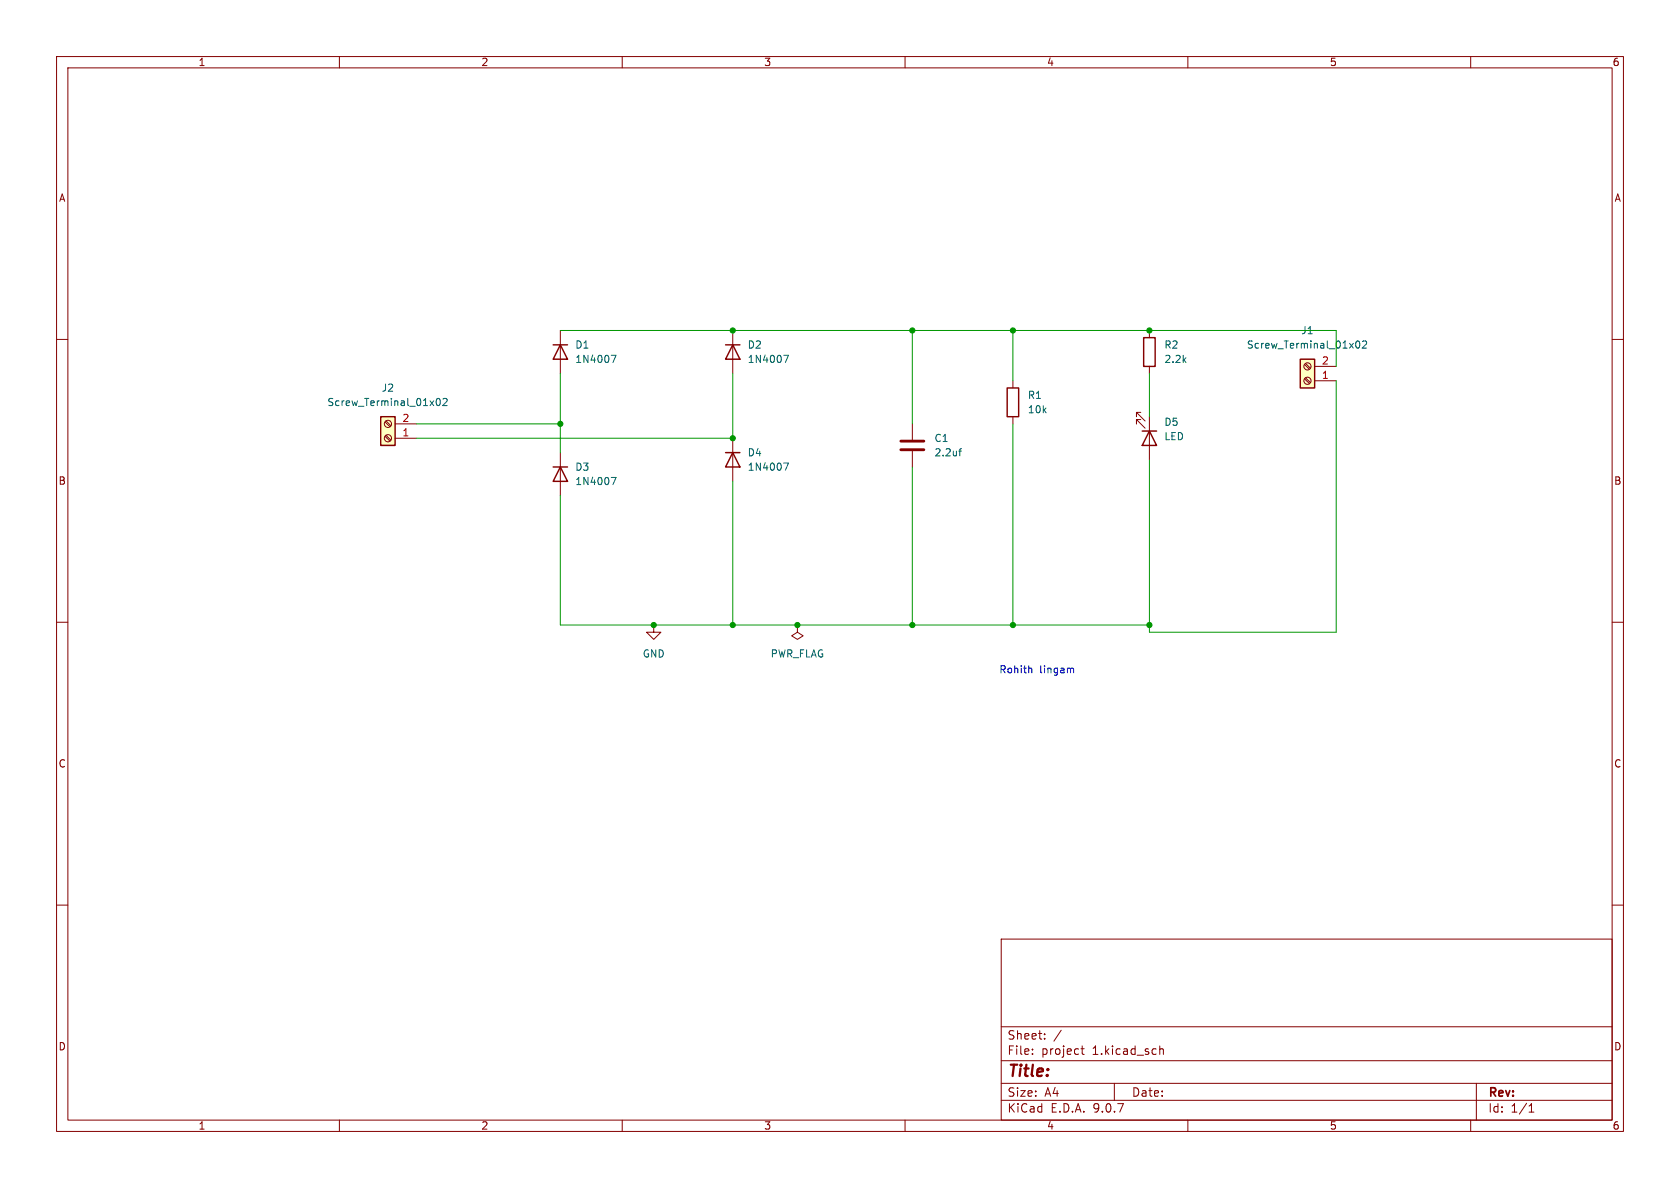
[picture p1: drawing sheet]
<svg xmlns="http://www.w3.org/2000/svg" width="297mm" height="210mm" viewBox="0 0 297 210" stroke-linecap="round" stroke-linejoin="round" font-family="sans-serif">
<g fill="none" stroke="#840000" stroke-width=".18">
<path d="M10 10h277v190h-277zM12 12h273v186h-273zM60 10v2M110 10v2M160 10v2M210 10v2M260 10v2M10 60h2M129.5 77.5v7.6M179.1 67.3v1.3M179.1 73.7v1.2M201.7 72.9h-.8v.8v-.8l1.5 1.5"/>
<path d="M201.7 74.2h-.8v.7v-.7l1.5 1.5M203.2 73.7v7.6M285 60h2M10 110h2M141 110.5v1.3l1 .6-1 .6-1-.6 1-.6M141 110.5h.1M285 110h2M10 160h2M177 166h108v32h-108zM285 160h2M60 198v2M110 198v2"/>
<path d="M160 198v2M177 194.5h108M177 191.5h108M177 187.5h108M177 181.5h108M182.5 186.3v.1M182.5 185.5v.1M184.7 183.6v.1M184.7 182.8v.1M187.6 182.1l-1.3 2M191.1 185.4h.6M191.3 184.9v1.3l.4 .2"/>
<path d="M197 191.5v3M205 185.5l.2-.1 .4 .1 .1 .9M205 184.9v1.5M210 198v2M260 198v2M261 191.5v6.5M270.3 196.6h.9M270.3 195.5l.4-.4v1.5"/>
</g>
<path d="M178.1 68.6h2v5.1h-2zM201.9 76.2h2.6M203.2 76.2l1.3 2.5h-2.6zM128.3 80h2.5M129.5 80l1.3 2.6h-2.5z" fill="none" stroke="#840000" stroke-width=".25"/>
<path d="M138.5 81.9h.9l-.6 1.2" fill="none" stroke="#006464" stroke-width=".18"/>
<path d="M229.9 63.5h2.5v5.1h-2.5z" fill="#ffffc2"/>
<path d="M202.2 59.7h2v5.1h-2zM97.8 61h2.5M99.1 61l1.2 2.5h-2.5zM128.3 61h2.5M129.5 61l1.3 2.5h-2.5zM229.9 63.5h2.5v5.1h-2.5z" fill="none" stroke="#840000" stroke-width=".25"/>
<g fill="none" stroke="#840000" stroke-width=".18">
<path d="M99.1 58.4v7.6M129.5 58.4v7.6M203.2 58.4v1.3M161.3 74.9v2.8M161.3 79.8v2.8M203.2 64.8v1.2M230.6 67l.9 .8M230.6 64.4l.9 .9M230.8 66.8l.9 .8M230.8 64.3l.9 .8M232.4 67.3h3.8M232.4 64.8h3.8"/>
<path d="M115.6 110.5v1.3h1.2l-1.2 1.2-1.3-1.2h1.3M115.6 110.5h.1"/>
<circle cx="231.1" cy="64.8" r=".63"/>
<circle cx="231.1" cy="67.3" r=".63"/>
</g>
<path d="M108.1 62.8h.8l-.5 1.3M138.5 62.8h.9l-.6 1.3M169.5 79.7h.5M170 79.3l-.3 .2v1.1M239.8 60.4l.2-.1a.68 .68 0 0 1 .4 .6 .68 .68 0 0 1-.4 .6l-.2-.1-.1-.3zM240.9 60.4l.5-.1 .2 .3-.8 .9h.8" fill="none" stroke="#006464" stroke-width=".18"/>
<path d="M159.3 78h4M159.3 79.5h4" fill="none" stroke="#840000" stroke-width=".51"/>
<path d="M67.3 73.7h2.5v5h-2.5z" fill="#ffffc2"/>
<path d="M67.3 73.7h2.5v5h-2.5zM97.8 82.6h2.5M99.1 82.6l1.2 2.5h-2.5z" fill="none" stroke="#840000" stroke-width=".25"/>
<g fill="none" stroke="#840000" stroke-width=".18">
<path d="M68.1 77.1l.8 .9M68.1 74.6l.8 .8M68.2 77l.9 .8M68.2 74.4l.9 .9M69.8 77.5h3.9M69.8 74.9h3.9M99.1 80v7.6"/>
<circle cx="68.6" cy="74.9" r=".63"/>
<circle cx="68.6" cy="77.5" r=".63"/>
</g>
<path d="M77.2 70.6l.2-.2a.68 .68 0 0 1 .4 .7 .68 .68 0 0 1-.4 .6l-.2-.1-.1-.4zM78.3 70.6l.5-.2 .2 .4-.7 .9h.7M108.1 84.4h.8l-.5 1.3" fill="none" stroke="#006464" stroke-width=".18"/>
<path d="M99.1 58.4h137.1v6.4M161.3 58.4v16.5M179.1 58.4v8.9M73.7 74.9h25.4M99.1 66v14M129.5 66v11.5h-55.8M179.1 74.9v35.6M203.2 66v7.7M236.2 67.3v44.5h-33v-30.5M99.1 87.6v22.9h104.1M129.5 85.1v25.4M161.3 82.6v27.9" fill="none" stroke="#009600" stroke-width=".18"/>
<path d="M182.1 118.1l.3 .2v.6M189.4 118.1l.4 .2v.6" fill="none" stroke="#0000c2" stroke-width=".18"/>
<g fill="#009600" stroke="#009600" stroke-width=".18">
<circle cx="161.3" cy="110.5" r=".46"/>
<circle cx="179.1" cy="110.5" r=".46"/>
<circle cx="203.2" cy="58.4" r=".46"/>
<circle cx="203.2" cy="110.5" r=".46"/>
<circle cx="161.3" cy="58.4" r=".46"/>
<circle cx="179.1" cy="58.4" r=".46"/>
<circle cx="115.6" cy="110.5" r=".46"/>
<circle cx="129.5" cy="58.4" r=".46"/>
<circle cx="129.5" cy="77.5" r=".46"/>
<circle cx="99.1" cy="74.9" r=".46"/>
<circle cx="141" cy="110.5" r=".46"/>
<circle cx="129.5" cy="110.5" r=".46"/>
</g>
<text font-size="2.8" fill="#840000" x="178" y="190.9">Title:</text>
<g font-size="2.1" fill="#840000">
<text x="178" y="184">Sheet:</text>
<text x="178" y="186.7">File:</text>
<text x="184.1" y="186.7">project</text>
<text x="193.2" y="186.7">1.kicad_sch</text>
<text x="178" y="196.9">KiCad</text>
<text x="178" y="194.1">Size:</text>
<text x="184.7" y="194.1">A4</text>
<text x="185.7" y="196.9">E.D.A.</text>
<text x="193.3" y="196.9">9.0.7</text>
<text x="200" y="194.1">Date:</text>
<text x="263" y="194.3">Rev:</text>
<text x="263" y="196.9">Id:</text>
<text x="267.1" y="196.9">1/1</text>
</g>
<g font-size="1.8" fill="#840000">
<text x="35" y="11.9">1</text>
<text x="85" y="11.9">2</text>
<text x="135" y="11.9">3</text>
<text x="185" y="11.9">4</text>
<text x="235" y="11.9">5</text>
<text x="285" y="11.9">6</text>
<text x="10.3" y="35.9">A</text>
<text x="285.3" y="35.9">A</text>
<text x="10.3" y="85.9">B</text>
<text x="285.3" y="85.9">B</text>
<text x="10.3" y="135.9">C</text>
<text x="285.3" y="135.9">C</text>
<text x="10.3" y="185.9">D</text>
<text x="285.3" y="185.9">D</text>
<text x="35" y="199.9">1</text>
<text x="85" y="199.9">2</text>
<text x="135" y="199.9">3</text>
<text x="185" y="199.9">4</text>
<text x="235" y="199.9">5</text>
<text x="285" y="199.9">6</text>
</g>
<g font-size="1.8" fill="#006464">
<text x="229.9" y="59.3">J1</text>
<text x="101.6" y="61.8">D1</text>
<text x="101.6" y="64.4">1N4007</text>
<text x="132.1" y="61.8">D2</text>
<text x="132.1" y="64.4">1N4007</text>
<text x="205.7" y="61.8">R2</text>
<text x="205.7" y="64.4">2.2k</text>
<text x="220.3" y="61.8">Screw_Terminal_01x02</text>
<text x="57.8" y="72">Screw_Terminal_01x02</text>
<text x="67.4" y="69.4">J2</text>
<text x="181.6" y="70.7">R1</text>
<text x="181.6" y="73.3">10k</text>
<text x="205.7" y="75.5">D5</text>
<text x="101.6" y="83.4">D3</text>
<text x="132.1" y="80.9">D4</text>
<text x="132.1" y="83.4">1N4007</text>
<text x="165.1" y="78.3">C1</text>
<text x="165.1" y="80.9">2.2uf</text>
<text x="205.7" y="78">LED</text>
<text x="101.6" y="86">1N4007</text>
<text x="113.5" y="116.4">GND</text>
<text x="136.2" y="116.4">PWR_FLAG</text>
</g>
<g font-size="1.8" fill="#a90000">
<text x="233.6" y="64.5">2</text>
<text x="233.6" y="67.1">1</text>
<text x="71" y="77.2">1</text>
<text x="71" y="74.7">2</text>
</g>
<g font-size="1.8" fill="#0000c2">
<text x="176.6" y="119.2">Rohith</text>
<text x="183.8" y="119.2">lingam</text>
</g>
</svg>
